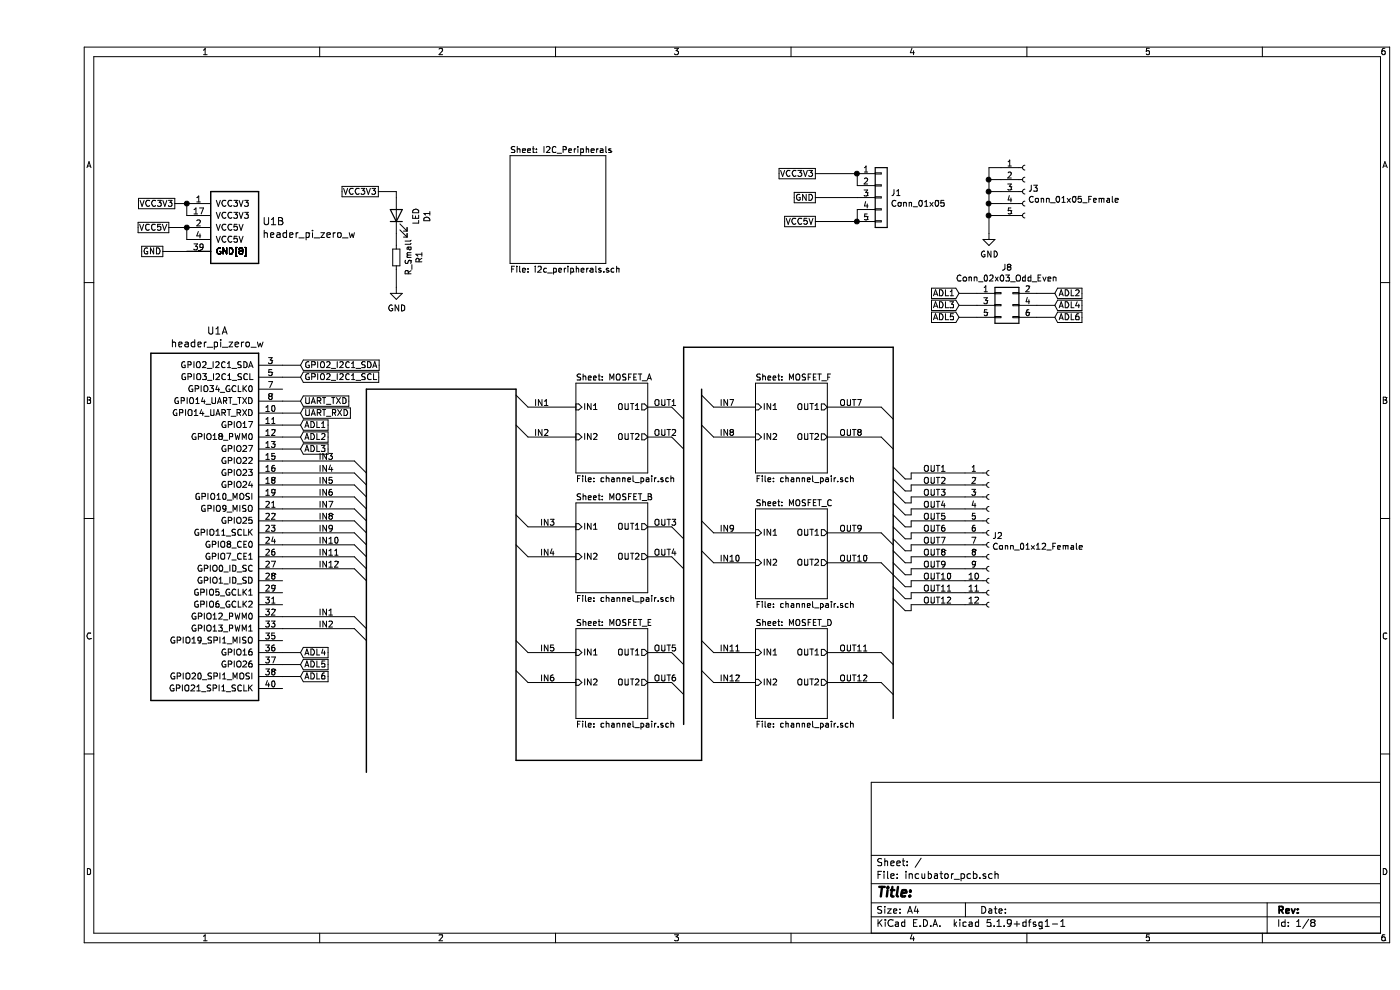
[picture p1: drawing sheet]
EESchema Schematic File Version 4
EELAYER 30 0
EELAYER END
$Descr A4 11693 8268
encoding utf-8
Sheet 1 8
Title ""
Date ""
Rev ""
Comp ""
Comment1 ""
Comment2 ""
Comment3 ""
Comment4 ""
$EndDescr
$Comp
L pi_zero_w:header_pi_zero_w U1
U 1 1
P 750 3050
F 0 "U1" H 1506 3340 60  0000 C CNN
F 1 "header_pi_zero_w" H 1506 3234 60  0000 C CNN
F 2 "Connector_PinHeader_2.54mm:PinHeader_2x20_P2.54mm_Vertical" H 950 3100 60  0001 L CNN
F 3 "" H 950 2900 60  0001 L CNN
	1    750  3050
	1    0    0    -1  
$EndComp
$Comp
L pi_zero_w:header_pi_zero_w U1
U 2 1
P 1250 1700
F 0 "U1" H 1881 1553 60  0000 L CNN
F 1 "header_pi_zero_w" H 1881 1447 60  0000 L CNN
F 2 "Connector_PinHeader_2.54mm:PinHeader_2x20_P2.54mm_Vertical" H 1450 1750 60  0001 L CNN
F 3 "" H 1450 1550 60  0001 L CNN
	2    1250 1700
	1    0    0    -1  
$EndComp
Wire Wire Line
	1150 1700 1250 1700
Text GLabel 1150 1700 0    50   UnSpc ~ 0
VCC3V3
Wire Wire Line
	1250 1800 1250 1700
Connection ~ 1250 1700
Text GLabel 1050 2100 0    50   UnSpc ~ 0
GND
Wire Wire Line
	1050 2100 1250 2100
Text GLabel 1100 1900 0    50   UnSpc ~ 0
VCC5V
Wire Wire Line
	1100 1900 1250 1900
Wire Wire Line
	1250 1900 1250 2000
Connection ~ 1250 1900
Text GLabel 2200 3150 2    50   Input ~ 0
GPIO2_I2C1_SCL
Text GLabel 2200 3050 2    50   Input ~ 0
GPIO2_I2C1_SDA
Wire Wire Line
	2050 3050 2200 3050
Wire Wire Line
	2050 3150 2200 3150
Text GLabel 2200 3350 2    50   Input ~ 0
UART_TXD
Text GLabel 2200 3450 2    50   Input ~ 0
UART_RXD
Wire Wire Line
	2050 3350 2200 3350
Wire Wire Line
	2050 3450 2200 3450
$Comp
L Device:LED D1
U 1 1
P 3000 1800
F 0 "D1" H 2993 1545 50  0000 C CNN
F 1 "LED" H 2993 1636 50  0000 C CNN
F 2 "Diode_SMD:D_0805_2012Metric_Pad1.15x1.40mm_HandSolder" H 3000 1800 50  0001 C CNN
F 3 "~" H 3000 1800 50  0001 C CNN
	1    3000 1800
	0    -1   -1   0   
$EndComp
$Comp
L power:GND #PWR01
U 1 1
P 3000 2400
F 0 "#PWR01" H 3000 2150 50  0001 C CNN
F 1 "GND" H 3005 2227 50  0000 C CNN
F 2 "" H 3000 2400 50  0001 C CNN
F 3 "" H 3000 2400 50  0001 C CNN
	1    3000 2400
	1    0    0    -1  
$EndComp
$Comp
L Device:R_Small R1
U 1 1
P 3000 2150
F 0 "R1" V 2804 2150 50  0000 C CNN
F 1 "R_Small" V 2895 2150 50  0000 C CNN
F 2 "Resistor_SMD:R_0805_2012Metric_Pad1.20x1.40mm_HandSolder" H 3000 2150 50  0001 C CNN
F 3 "~" H 3000 2150 50  0001 C CNN
	1    3000 2150
	-1   0    0    1   
$EndComp
Wire Wire Line
	3000 1950 3000 2050
Wire Wire Line
	3000 2250 3000 2400
Text GLabel 2850 1600 0    50   UnSpc ~ 0
VCC3V3
Wire Wire Line
	2850 1600 3000 1600
Wire Wire Line
	3000 1600 3000 1650
$Comp
L Connector:Conn_01x12_Female J2
U 1 1
P 7950 4450
F 0 "J2" H 7977 4426 50  0000 L CNN
F 1 "Conn_01x12_Female" H 7977 4335 50  0000 L CNN
F 2 "v202102_OpenPlant:PWRCON_3M81-12" H 7950 4450 50  0001 C CNN
F 3 "~" H 7950 4450 50  0001 C CNN
	1    7950 4450
	1    0    0    -1  
$EndComp
$Comp
L Connector:Conn_01x05_Female J3
U 1 1
P 8250 1600
F 0 "J3" H 8277 1626 50  0000 L CNN
F 1 "Conn_01x05_Female" H 8277 1535 50  0000 L CNN
F 2 "v202102_OpenPlant:PWRCON_3M81-5" H 8250 1600 50  0001 C CNN
F 3 "~" H 8250 1600 50  0001 C CNN
	1    8250 1600
	1    0    0    -1  
$EndComp
$Comp
L power:GND #PWR02
U 1 1
P 7950 1950
F 0 "#PWR02" H 7950 1700 50  0001 C CNN
F 1 "GND" H 7955 1777 50  0000 C CNN
F 2 "" H 7950 1950 50  0001 C CNN
F 3 "" H 7950 1950 50  0001 C CNN
	1    7950 1950
	1    0    0    -1  
$EndComp
Wire Wire Line
	7950 1950 7950 1800
Wire Wire Line
	7950 1800 8050 1800
Wire Wire Line
	7950 1800 7950 1700
Wire Wire Line
	7950 1400 8050 1400
Connection ~ 7950 1800
Wire Wire Line
	7950 1500 8050 1500
Connection ~ 7950 1500
Wire Wire Line
	7950 1500 7950 1400
Wire Wire Line
	8050 1600 7950 1600
Connection ~ 7950 1600
Wire Wire Line
	7950 1600 7950 1500
Wire Wire Line
	7950 1700 8050 1700
Connection ~ 7950 1700
Wire Wire Line
	7950 1700 7950 1600
$Sheet
S 4500 3200 600  750 
U 602264F6
F0 "MOSFET_A" 50
F1 "channel_pair.sch" 50
F2 "IN1" I L 4500 3400 50 
F3 "IN2" I L 4500 3650 50 
F4 "OUT1" O R 5100 3400 50 
F5 "OUT2" O R 5100 3650 50 
$EndSheet
$Sheet
S 4500 4200 600  750 
U 60215F23
F0 "MOSFET_B" 50
F1 "channel_pair.sch" 50
F2 "IN1" I L 4500 4400 50 
F3 "IN2" I L 4500 4650 50 
F4 "OUT1" O R 5100 4400 50 
F5 "OUT2" O R 5100 4650 50 
$EndSheet
$Sheet
S 6000 4250 600  750 
U 60228E98
F0 "MOSFET_C" 50
F1 "channel_pair.sch" 50
F2 "IN1" I L 6000 4450 50 
F3 "IN2" I L 6000 4700 50 
F4 "OUT1" O R 6600 4450 50 
F5 "OUT2" O R 6600 4700 50 
$EndSheet
$Sheet
S 6000 5250 600  750 
U 602291AC
F0 "MOSFET_D" 50
F1 "channel_pair.sch" 50
F2 "IN1" I L 6000 5450 50 
F3 "IN2" I L 6000 5700 50 
F4 "OUT1" O R 6600 5450 50 
F5 "OUT2" O R 6600 5700 50 
$EndSheet
$Sheet
S 4500 5250 600  750 
U 6024A3AD
F0 "MOSFET_E" 50
F1 "channel_pair.sch" 50
F2 "IN1" I L 4500 5450 50 
F3 "IN2" I L 4500 5700 50 
F4 "OUT1" O R 5100 5450 50 
F5 "OUT2" O R 5100 5700 50 
$EndSheet
$Sheet
S 6000 3200 600  750 
U 6024A6C1
F0 "MOSFET_F" 50
F1 "channel_pair.sch" 50
F2 "IN1" I L 6000 3400 50 
F3 "IN2" I L 6000 3650 50 
F4 "OUT1" O R 6600 3400 50 
F5 "OUT2" O R 6600 3650 50 
$EndSheet
Entry Wire Line
	7150 3900 7250 4000
Entry Wire Line
	7150 4000 7250 4100
Entry Wire Line
	7150 4100 7250 4200
Entry Wire Line
	7150 4200 7250 4300
Entry Wire Line
	7150 4300 7250 4400
Entry Wire Line
	7150 4400 7250 4500
Entry Wire Line
	7150 4500 7250 4600
Entry Wire Line
	7150 4600 7250 4700
Entry Wire Line
	7150 4700 7250 4800
Entry Wire Line
	7150 4800 7250 4900
Entry Wire Line
	7150 4900 7250 5000
Wire Wire Line
	7250 4000 7300 4000
Wire Wire Line
	7300 4000 7300 3950
Wire Wire Line
	7300 3950 7750 3950
Text Label 7400 3950 0    50   ~ 0
OUT1
Wire Wire Line
	7250 4100 7300 4100
Wire Wire Line
	7300 4100 7300 4050
Wire Wire Line
	7300 4050 7750 4050
Wire Wire Line
	7250 4200 7300 4200
Wire Wire Line
	7300 4200 7300 4150
Wire Wire Line
	7300 4150 7750 4150
Wire Wire Line
	7250 4300 7300 4300
Wire Wire Line
	7300 4300 7300 4250
Wire Wire Line
	7300 4250 7750 4250
Wire Wire Line
	7250 4400 7300 4400
Wire Wire Line
	7300 4400 7300 4350
Wire Wire Line
	7300 4350 7750 4350
Wire Wire Line
	7250 4500 7300 4500
Wire Wire Line
	7300 4500 7300 4450
Wire Wire Line
	7300 4450 7750 4450
Wire Wire Line
	7750 4550 7300 4550
Wire Wire Line
	7300 4550 7300 4600
Wire Wire Line
	7300 4600 7250 4600
Wire Wire Line
	7250 4700 7300 4700
Wire Wire Line
	7300 4700 7300 4650
Wire Wire Line
	7300 4650 7750 4650
Wire Wire Line
	7750 4750 7300 4750
Wire Wire Line
	7300 4750 7300 4800
Wire Wire Line
	7300 4800 7250 4800
Wire Wire Line
	7250 4900 7300 4900
Wire Wire Line
	7300 4900 7300 4850
Wire Wire Line
	7300 4850 7750 4850
Wire Wire Line
	7250 5000 7300 5000
Wire Wire Line
	7300 5000 7300 4950
Wire Wire Line
	7300 4950 7750 4950
Entry Wire Line
	7150 5000 7250 5100
Wire Wire Line
	7250 5100 7300 5100
Wire Wire Line
	7300 5100 7300 5050
Wire Wire Line
	7300 5050 7750 5050
Text Label 7400 4050 0    50   ~ 0
OUT2
Text Label 7400 4150 0    50   ~ 0
OUT3
Text Label 7400 4250 0    50   ~ 0
OUT4
Text Label 7400 4350 0    50   ~ 0
OUT5
Text Label 7400 4450 0    50   ~ 0
OUT6
Text Label 7400 4550 0    50   ~ 0
OUT7
Text Label 7400 4650 0    50   ~ 0
OUT8
Text Label 7400 4750 0    50   ~ 0
OUT9
Text Label 7400 4850 0    50   ~ 0
OUT10
Text Label 7400 4950 0    50   ~ 0
OUT11
Text Label 7400 5050 0    50   ~ 0
OUT12
Wire Bus Line
	5400 2900 7150 2900
Entry Wire Line
	5300 3400 5400 3500
Entry Wire Line
	5300 3650 5400 3750
Entry Wire Line
	5300 4400 5400 4500
Entry Wire Line
	5300 4650 5400 4750
Wire Wire Line
	5300 4400 5100 4400
Wire Wire Line
	5300 4650 5100 4650
Wire Wire Line
	5300 3400 5100 3400
Wire Wire Line
	5300 3650 5100 3650
Entry Wire Line
	5300 5450 5400 5550
Entry Wire Line
	5300 5700 5400 5800
Wire Wire Line
	5300 5450 5100 5450
Wire Wire Line
	5300 5700 5100 5700
Entry Wire Line
	7050 3400 7150 3500
Entry Wire Line
	7050 3650 7150 3750
Entry Wire Line
	7050 4450 7150 4550
Entry Wire Line
	7050 4700 7150 4800
Entry Wire Line
	7050 5450 7150 5550
Entry Wire Line
	7050 5700 7150 5800
Wire Wire Line
	7050 4450 6600 4450
Wire Wire Line
	6600 4700 7050 4700
Wire Wire Line
	7050 5450 6600 5450
Wire Wire Line
	7050 5700 6600 5700
Wire Wire Line
	7050 3650 6600 3650
Wire Wire Line
	7050 3400 6600 3400
Text Label 5150 3400 0    50   ~ 0
OUT1
Text Label 5150 3650 0    50   ~ 0
OUT2
Text Label 5150 4400 0    50   ~ 0
OUT3
Text Label 5150 4650 0    50   ~ 0
OUT4
Text Label 5150 5450 0    50   ~ 0
OUT5
Text Label 5150 5700 0    50   ~ 0
OUT6
Text Label 6700 3400 0    50   ~ 0
OUT7
Text Label 6700 3650 0    50   ~ 0
OUT8
Text Label 6700 4450 0    50   ~ 0
OUT9
Text Label 6700 4700 0    50   ~ 0
OUT10
Text Label 6700 5450 0    50   ~ 0
OUT11
Text Label 6700 5700 0    50   ~ 0
OUT12
Wire Bus Line
	5550 6350 4000 6350
Wire Bus Line
	4000 3250 2750 3250
Entry Wire Line
	4000 3300 4100 3400
Entry Wire Line
	4000 3550 4100 3650
Entry Wire Line
	4000 4300 4100 4400
Entry Wire Line
	4000 4550 4100 4650
Entry Wire Line
	4000 5350 4100 5450
Entry Wire Line
	4000 5600 4100 5700
Entry Wire Line
	5550 3300 5650 3400
Entry Wire Line
	5550 3550 5650 3650
Entry Wire Line
	5550 4350 5650 4450
Entry Wire Line
	5550 4600 5650 4700
Entry Wire Line
	5550 5350 5650 5450
Entry Wire Line
	5550 5600 5650 5700
Wire Wire Line
	4500 3400 4100 3400
Wire Wire Line
	4100 3650 4500 3650
Wire Wire Line
	4100 4400 4500 4400
Wire Wire Line
	4100 4650 4500 4650
Wire Wire Line
	4100 5450 4500 5450
Wire Wire Line
	4100 5700 4500 5700
Wire Wire Line
	5650 3400 6000 3400
Wire Wire Line
	5650 3650 6000 3650
Wire Wire Line
	5650 4450 6000 4450
Wire Wire Line
	5650 4700 6000 4700
Wire Wire Line
	5650 5450 6000 5450
Wire Wire Line
	5650 5700 6000 5700
Text Label 5700 3400 0    50   ~ 0
IN7
Text Label 5700 3650 0    50   ~ 0
IN8
Text Label 4150 3400 0    50   ~ 0
IN1
Text Label 4150 3650 0    50   ~ 0
IN2
Text Label 4200 4400 0    50   ~ 0
IN3
Text Label 4200 4650 0    50   ~ 0
IN4
Text Label 4200 5450 0    50   ~ 0
IN5
Text Label 4200 5700 0    50   ~ 0
IN6
Text Label 5700 4450 0    50   ~ 0
IN9
Text Label 5700 4700 0    50   ~ 0
IN10
Text Label 5700 5450 0    50   ~ 0
IN11
Text Label 5700 5700 0    50   ~ 0
IN12
Entry Wire Line
	2650 3850 2750 3950
Entry Wire Line
	2650 3950 2750 4050
Entry Wire Line
	2650 5150 2750 5250
Entry Wire Line
	2650 5250 2750 5350
Wire Wire Line
	2050 5150 2650 5150
Text Label 2350 5150 0    50   ~ 0
IN1
Text Label 2350 5250 0    50   ~ 0
IN2
Wire Wire Line
	2050 3850 2650 3850
Wire Wire Line
	2050 3950 2650 3950
Text Label 2350 3850 0    50   ~ 0
IN3
Text Label 2350 3950 0    50   ~ 0
IN4
$Sheet
S 3950 1300 800  900 
U 6038F42F
F0 "I2C_Peripherals" 50
F1 "i2c_peripherals.sch" 50
$EndSheet
Entry Wire Line
	2650 4050 2750 4150
Entry Wire Line
	2650 4150 2750 4250
Wire Wire Line
	2050 4050 2650 4050
Wire Wire Line
	2050 4150 2650 4150
Text Label 2350 4050 0    50   ~ 0
IN5
Text Label 2350 4150 0    50   ~ 0
IN6
Entry Wire Line
	2650 4250 2750 4350
Entry Wire Line
	2650 4350 2750 4450
Wire Wire Line
	2050 4250 2650 4250
Wire Wire Line
	2050 4350 2650 4350
Text Label 2350 4250 0    50   ~ 0
IN7
Text Label 2350 4350 0    50   ~ 0
IN8
Entry Wire Line
	2650 4450 2750 4550
Entry Wire Line
	2650 4550 2750 4650
Wire Wire Line
	2050 4450 2650 4450
Wire Wire Line
	2050 4550 2650 4550
Text Label 2350 4450 0    50   ~ 0
IN9
Text Label 2350 4550 0    50   ~ 0
IN10
Entry Wire Line
	2650 4650 2750 4750
Wire Wire Line
	2050 4650 2650 4650
Text Label 2350 4650 0    50   ~ 0
IN11
Entry Wire Line
	2650 4750 2750 4850
Wire Wire Line
	2050 4750 2650 4750
Text Label 2350 4750 0    50   ~ 0
IN12
$Comp
L Connector_Generic:Conn_01x05 J1
U 1 1
P 7050 1650
F 0 "J1" H 7130 1692 50  0000 L CNN
F 1 "Conn_01x05" H 7130 1601 50  0000 L CNN
F 2 "Connector_PinHeader_2.54mm:PinHeader_1x05_P2.54mm_Vertical" H 7050 1650 50  0001 C CNN
F 3 "~" H 7050 1650 50  0001 C CNN
	1    7050 1650
	1    0    0    -1  
$EndComp
Text GLabel 6500 1450 0    50   UnSpc ~ 0
VCC3V3
Text GLabel 6500 1650 0    50   UnSpc ~ 0
GND
Text GLabel 6500 1850 0    50   UnSpc ~ 0
VCC5V
Wire Wire Line
	6500 1650 6850 1650
Wire Wire Line
	6500 1450 6850 1450
Wire Wire Line
	6850 1450 6850 1550
Connection ~ 6850 1450
Wire Wire Line
	6500 1850 6850 1850
Wire Wire Line
	6850 1850 6850 1750
Connection ~ 6850 1850
Text GLabel 2200 3550 2    50   Input ~ 0
ADL1
Text GLabel 2200 3650 2    50   Input ~ 0
ADL2
Text GLabel 2200 3750 2    50   Input ~ 0
ADL3
Text GLabel 2200 5450 2    50   Input ~ 0
ADL4
Text GLabel 2200 5550 2    50   Input ~ 0
ADL5
Text GLabel 2200 5650 2    50   Input ~ 0
ADL6
Wire Wire Line
	2050 3550 2200 3550
Wire Wire Line
	2050 3650 2200 3650
Wire Wire Line
	2050 3750 2200 3750
Wire Wire Line
	2050 5450 2200 5450
Wire Wire Line
	2050 5550 2200 5550
Wire Wire Line
	2050 5650 2200 5650
Text GLabel 7700 2450 0    50   Input ~ 0
ADL1
Text GLabel 8500 2450 2    50   Input ~ 0
ADL2
Text GLabel 7700 2550 0    50   Input ~ 0
ADL3
Wire Wire Line
	7850 2450 7700 2450
Wire Wire Line
	8350 2450 8500 2450
Wire Wire Line
	7850 2550 7700 2550
Text GLabel 8500 2550 2    50   Input ~ 0
ADL4
Text GLabel 7700 2650 0    50   Input ~ 0
ADL5
Text GLabel 8500 2650 2    50   Input ~ 0
ADL6
Wire Wire Line
	8350 2550 8500 2550
Wire Wire Line
	7850 2650 7700 2650
Wire Wire Line
	8350 2650 8500 2650
$Comp
L Connector_Generic:Conn_02x03_Odd_Even J8
U 1 1
P 8050 2550
F 0 "J8" H 8100 2867 50  0000 C CNN
F 1 "Conn_02x03_Odd_Even" H 8100 2776 50  0000 C CNN
F 2 "Connector_PinHeader_2.54mm:PinHeader_2x03_P2.54mm_Vertical" H 8050 2550 50  0001 C CNN
F 3 "~" H 8050 2550 50  0001 C CNN
	1    8050 2550
	1    0    0    -1  
$EndComp
Wire Wire Line
	2050 5250 2650 5250
Wire Bus Line
	5400 2900 5400 6050
Wire Bus Line
	4000 3250 4000 6350
Wire Bus Line
	5550 3250 5550 6350
Wire Bus Line
	7150 2900 7150 6000
Wire Bus Line
	2750 3250 2750 6450
$EndSCHEMATC
